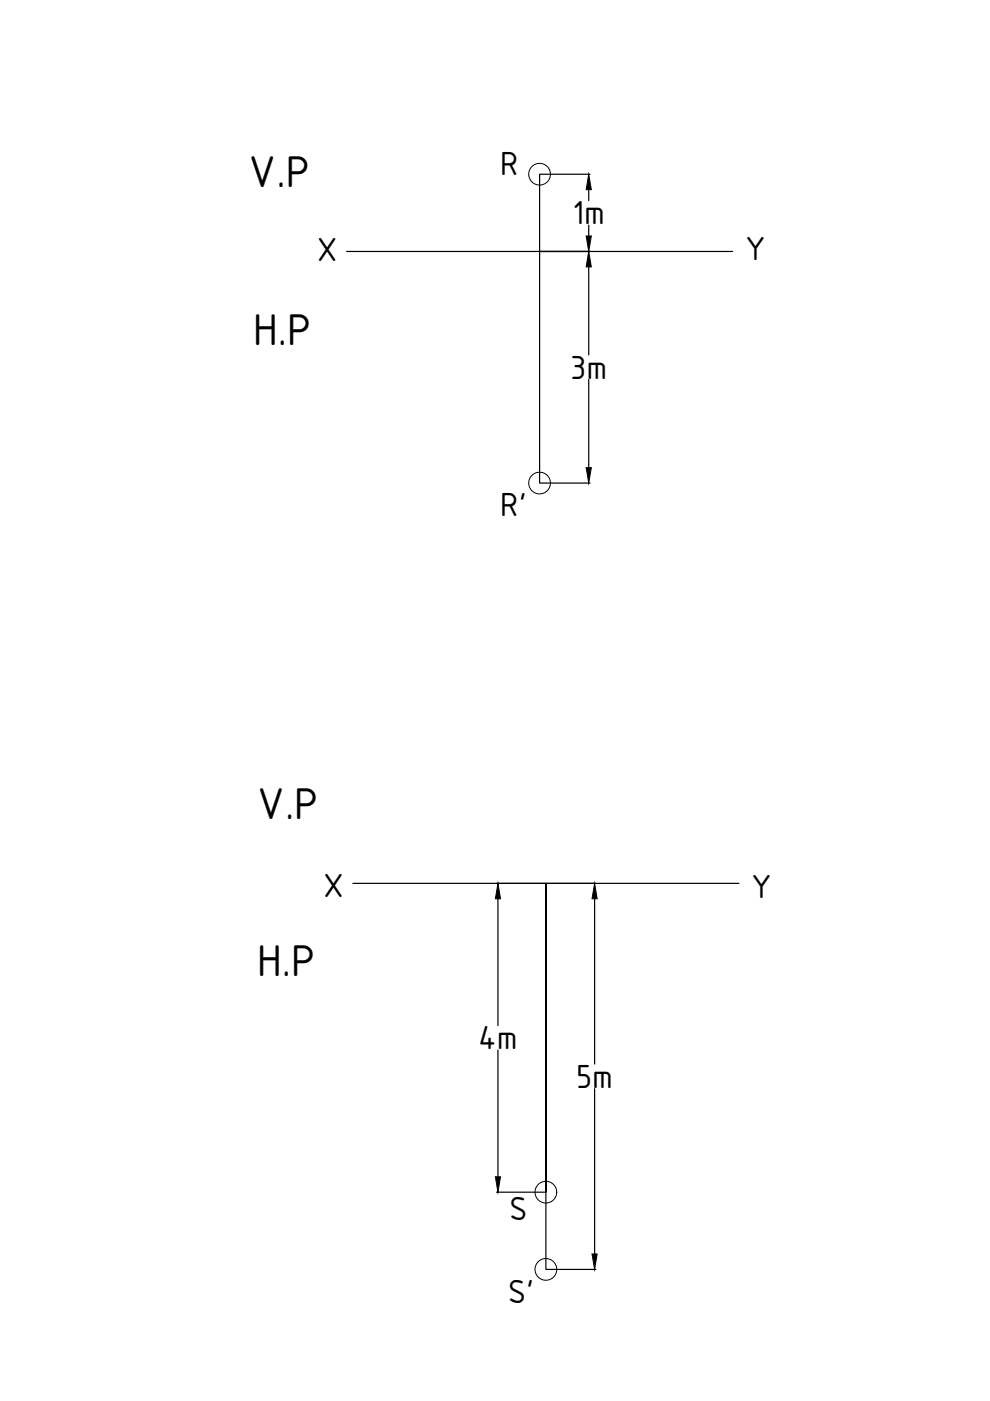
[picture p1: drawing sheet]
<svg xmlns="http://www.w3.org/2000/svg" width="210mm" height="297mm" viewBox="0 0 210 297" stroke-linecap="round" stroke-linejoin="round" font-family="sans-serif">
<!-- layer: 0 -->
<g fill="none" stroke="#000" stroke-width=".25">
<path d="M114.4 36.9v65.5M114.5 36.9h10.6M73.5 53.3h81.8M124.8 40.2v2.3M124.8 47.7v2.3M124.8 56.6v18.7M124.8 80.5v18.7M114.5 102.4h10.6M74.8 187.3h81.9M105.6 190.6v26.8M126.1 190.6v35M105.6 222.6v26.9"/>
<path d="M126.1 230.8v35.1M105.3 252.8h10.3M115.7 252.8v-65.5v81.8M115.8 269.1h10.6"/>
</g>
<path d="M124.3 50h1.1l-.6 3.3zM124.8 36.9l.6 3.3h-1.1zM124.8 53.3l.6 3.3h-1.1zM124.3 99.2h1.1l-.6 3.2zM105.6 187.3l.5 3.3h-1.1zM126.1 187.3l.5 3.3h-1.1zM105 249.5h1.1l-.5 3.3zM125.5 265.9h1.1l-.5 3.2z" fill="#000" stroke="#000" stroke-width=".21"/>
<g fill="none" stroke="#000" stroke-width=".21">
<circle cx="114.4" cy="36.9" r="2.3"/>
<circle cx="114.4" cy="102.4" r="2.3"/>
<circle cx="115.7" cy="252.8" r="2.3"/>
<circle cx="115.7" cy="269.1" r="2.3"/>
</g>
<g font-size="10.2">
<text x="52.7" y="39.7">V.P</text>
<text x="53.7" y="73.1">H.P</text>
<text x="54.5" y="173.7">V.P</text>
<text x="54.5" y="206.9">H.P</text>
</g>
<g font-size="7.6">
<text x="106" y="37.2">R</text>
<text x="121.4" y="47.6">1m</text>
<text x="67.2" y="55.4">X</text>
<text x="158" y="55.1">Y</text>
<text x="120.9" y="80.3">3m</text>
<text x="106" y="109.3">R'</text>
<text x="68.5" y="190.1">X</text>
<text x="159.3" y="190.4">Y</text>
<text x="101.4" y="222.5">4m</text>
<text x="122.1" y="230.7">5m</text>
<text x="108" y="258.7">S</text>
<text x="107.6" y="276.3">S'</text>
</g>
</svg>
